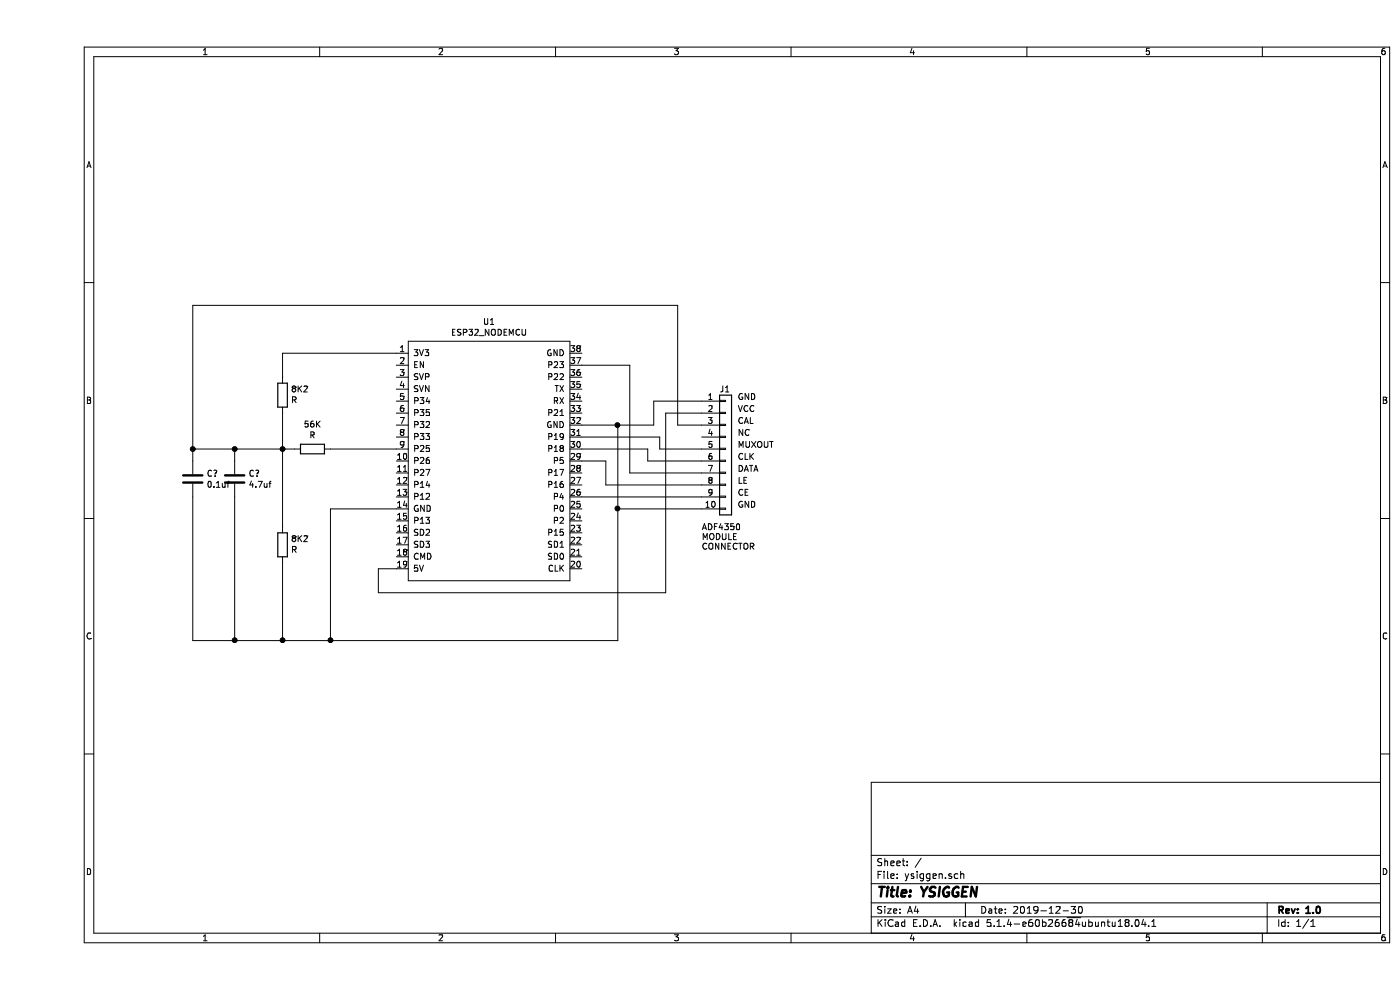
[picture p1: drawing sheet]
EESchema Schematic File Version 4
LIBS:ysiggen-cache
EELAYER 30 0
EELAYER END
$Descr A4 11693 8268
encoding utf-8
Sheet 1 1
Title "YSIGGEN"
Date "2019-12-30"
Rev "1.0"
Comp ""
Comment1 ""
Comment2 ""
Comment3 ""
Comment4 ""
$EndDescr
Text Notes 5850 3350 0    50   ~ 0
GND
Text Notes 5850 3450 0    50   ~ 0
VCC
Text Notes 5850 3550 0    50   ~ 0
CAL
Text Notes 5850 3650 0    50   ~ 0
NC
Text Notes 5850 3750 0    50   ~ 0
MUXOUT
Text Notes 5850 3850 0    50   ~ 0
CLK
Text Notes 5850 3950 0    50   ~ 0
DATA
Text Notes 5850 4050 0    50   ~ 0
LE
Text Notes 5850 4150 0    50   ~ 0
CE
Text Notes 5850 4250 0    50   ~ 0
GND
Text Notes 5550 4600 0    50   ~ 0
ADF4350 \nMODULE \nCONNECTOR
$Comp
L pja_1:ESP32_NODEMCU U1
U 1 1
P 3800 3900
F 0 "U1" H 3775 5115 50  0000 C CNN
F 1 "ESP32_NODEMCU" H 3775 5024 50  0000 C CNN
F 2 "" H 3800 3850 50  0001 C CNN
F 3 "" H 3800 3850 50  0001 C CNN
	1    3800 3900
	1    0    0    -1  
$EndComp
$Comp
L Connector_Generic:Conn_01x10 J1
U 1 1
P 5750 3750
F 0 "J1" H 5700 4250 50  0000 L CNN
F 1 "Conn_01x10" H 5830 3651 50  0001 L CNN
F 2 "" H 5750 3750 50  0001 C CNN
F 3 "~" H 5750 3750 50  0001 C CNN
	1    5750 3750
	1    0    0    -1  
$EndComp
Wire Wire Line
	3000 4250 2450 4250
Wire Wire Line
	4850 3550 4550 3550
Wire Wire Line
	5550 3350 5150 3350
Wire Wire Line
	5150 3350 5150 3550
Wire Wire Line
	5150 3550 4850 3550
Connection ~ 4850 3550
Wire Wire Line
	5550 3450 5250 3450
Wire Wire Line
	5250 3450 5250 4950
Wire Wire Line
	2850 4950 2850 4750
Wire Wire Line
	2850 4750 3000 4750
Wire Wire Line
	5550 4250 4850 4250
Connection ~ 4850 4250
Wire Wire Line
	4850 4250 4850 3550
Wire Wire Line
	5550 4150 4550 4150
Wire Wire Line
	5550 4050 4750 4050
Wire Wire Line
	4750 4050 4750 3850
Wire Wire Line
	4750 3850 4550 3850
Wire Wire Line
	5550 3950 4950 3950
Wire Wire Line
	4950 3950 4950 3050
Wire Wire Line
	4950 3050 4550 3050
Wire Wire Line
	5550 3850 5100 3850
Wire Wire Line
	5100 3850 5100 3750
Wire Wire Line
	5100 3750 4550 3750
Wire Wire Line
	5550 3750 5200 3750
Wire Wire Line
	5200 3750 5200 3650
Wire Wire Line
	5200 3650 4550 3650
Wire Wire Line
	5250 4950 2850 4950
Wire Wire Line
	4850 5350 4850 4250
Wire Wire Line
	2450 4250 2450 5350
Wire Wire Line
	2450 5350 4850 5350
Wire Wire Line
	5550 3550 5350 3550
$Comp
L Device:R 56K
U 1 1
P 2300 3750
F 0 "56K" V 2093 3750 50  0000 C CNN
F 1 "R" V 2184 3750 50  0000 C CNN
F 2 "" V 2230 3750 50  0001 C CNN
F 3 "~" H 2300 3750 50  0001 C CNN
	1    2300 3750
	0    1    1    0   
$EndComp
Wire Wire Line
	2450 3750 3000 3750
Connection ~ 2450 5350
$Comp
L Device:C C?
U 1 1
P 1650 4000
F 0 "C?" H 1765 4046 50  0000 L CNN
F 1 "4.7uf" H 1765 3955 50  0000 L CNN
F 2 "" H 1688 3850 50  0001 C CNN
F 3 "~" H 1650 4000 50  0001 C CNN
	1    1650 4000
	1    0    0    -1  
$EndComp
$Comp
L Device:C C?
U 1 1
P 1300 4000
F 0 "C?" H 1415 4046 50  0000 L CNN
F 1 "0.1uf" H 1415 3955 50  0000 L CNN
F 2 "" H 1338 3850 50  0001 C CNN
F 3 "~" H 1300 4000 50  0001 C CNN
	1    1300 4000
	1    0    0    -1  
$EndComp
Wire Wire Line
	1650 3750 1650 3850
Wire Wire Line
	1650 3750 1300 3750
Wire Wire Line
	1300 3750 1300 3850
Connection ~ 1650 3750
Wire Wire Line
	1300 4150 1300 5350
Wire Wire Line
	1300 5350 1650 5350
Wire Wire Line
	1650 4150 1650 5350
Connection ~ 1650 5350
Wire Wire Line
	5350 3550 5350 2550
Wire Wire Line
	5350 2550 1300 2550
Wire Wire Line
	1300 2550 1300 3750
Connection ~ 1300 3750
Wire Wire Line
	1650 3750 2050 3750
$Comp
L Device:R 8K2
U 1 1
P 2050 3300
F 0 "8K2" H 1980 3254 50  0000 R CNN
F 1 "R" H 1980 3345 50  0000 R CNN
F 2 "" V 1980 3300 50  0001 C CNN
F 3 "~" H 2050 3300 50  0001 C CNN
	1    2050 3300
	-1   0    0    1   
$EndComp
$Comp
L Device:R 8K2
U 1 1
P 2050 4550
F 0 "8K2" H 1980 4504 50  0000 R CNN
F 1 "R" H 1980 4595 50  0000 R CNN
F 2 "" V 1980 4550 50  0001 C CNN
F 3 "~" H 2050 4550 50  0001 C CNN
	1    2050 4550
	-1   0    0    1   
$EndComp
Wire Wire Line
	3000 2950 2050 2950
Wire Wire Line
	2050 2950 2050 3150
Wire Wire Line
	2050 3450 2050 3750
Connection ~ 2050 3750
Wire Wire Line
	2050 3750 2150 3750
Wire Wire Line
	2050 3750 2050 4400
Wire Wire Line
	2050 4700 2050 5350
Wire Wire Line
	1650 5350 2050 5350
Connection ~ 2050 5350
Wire Wire Line
	2050 5350 2450 5350
$EndSCHEMATC
